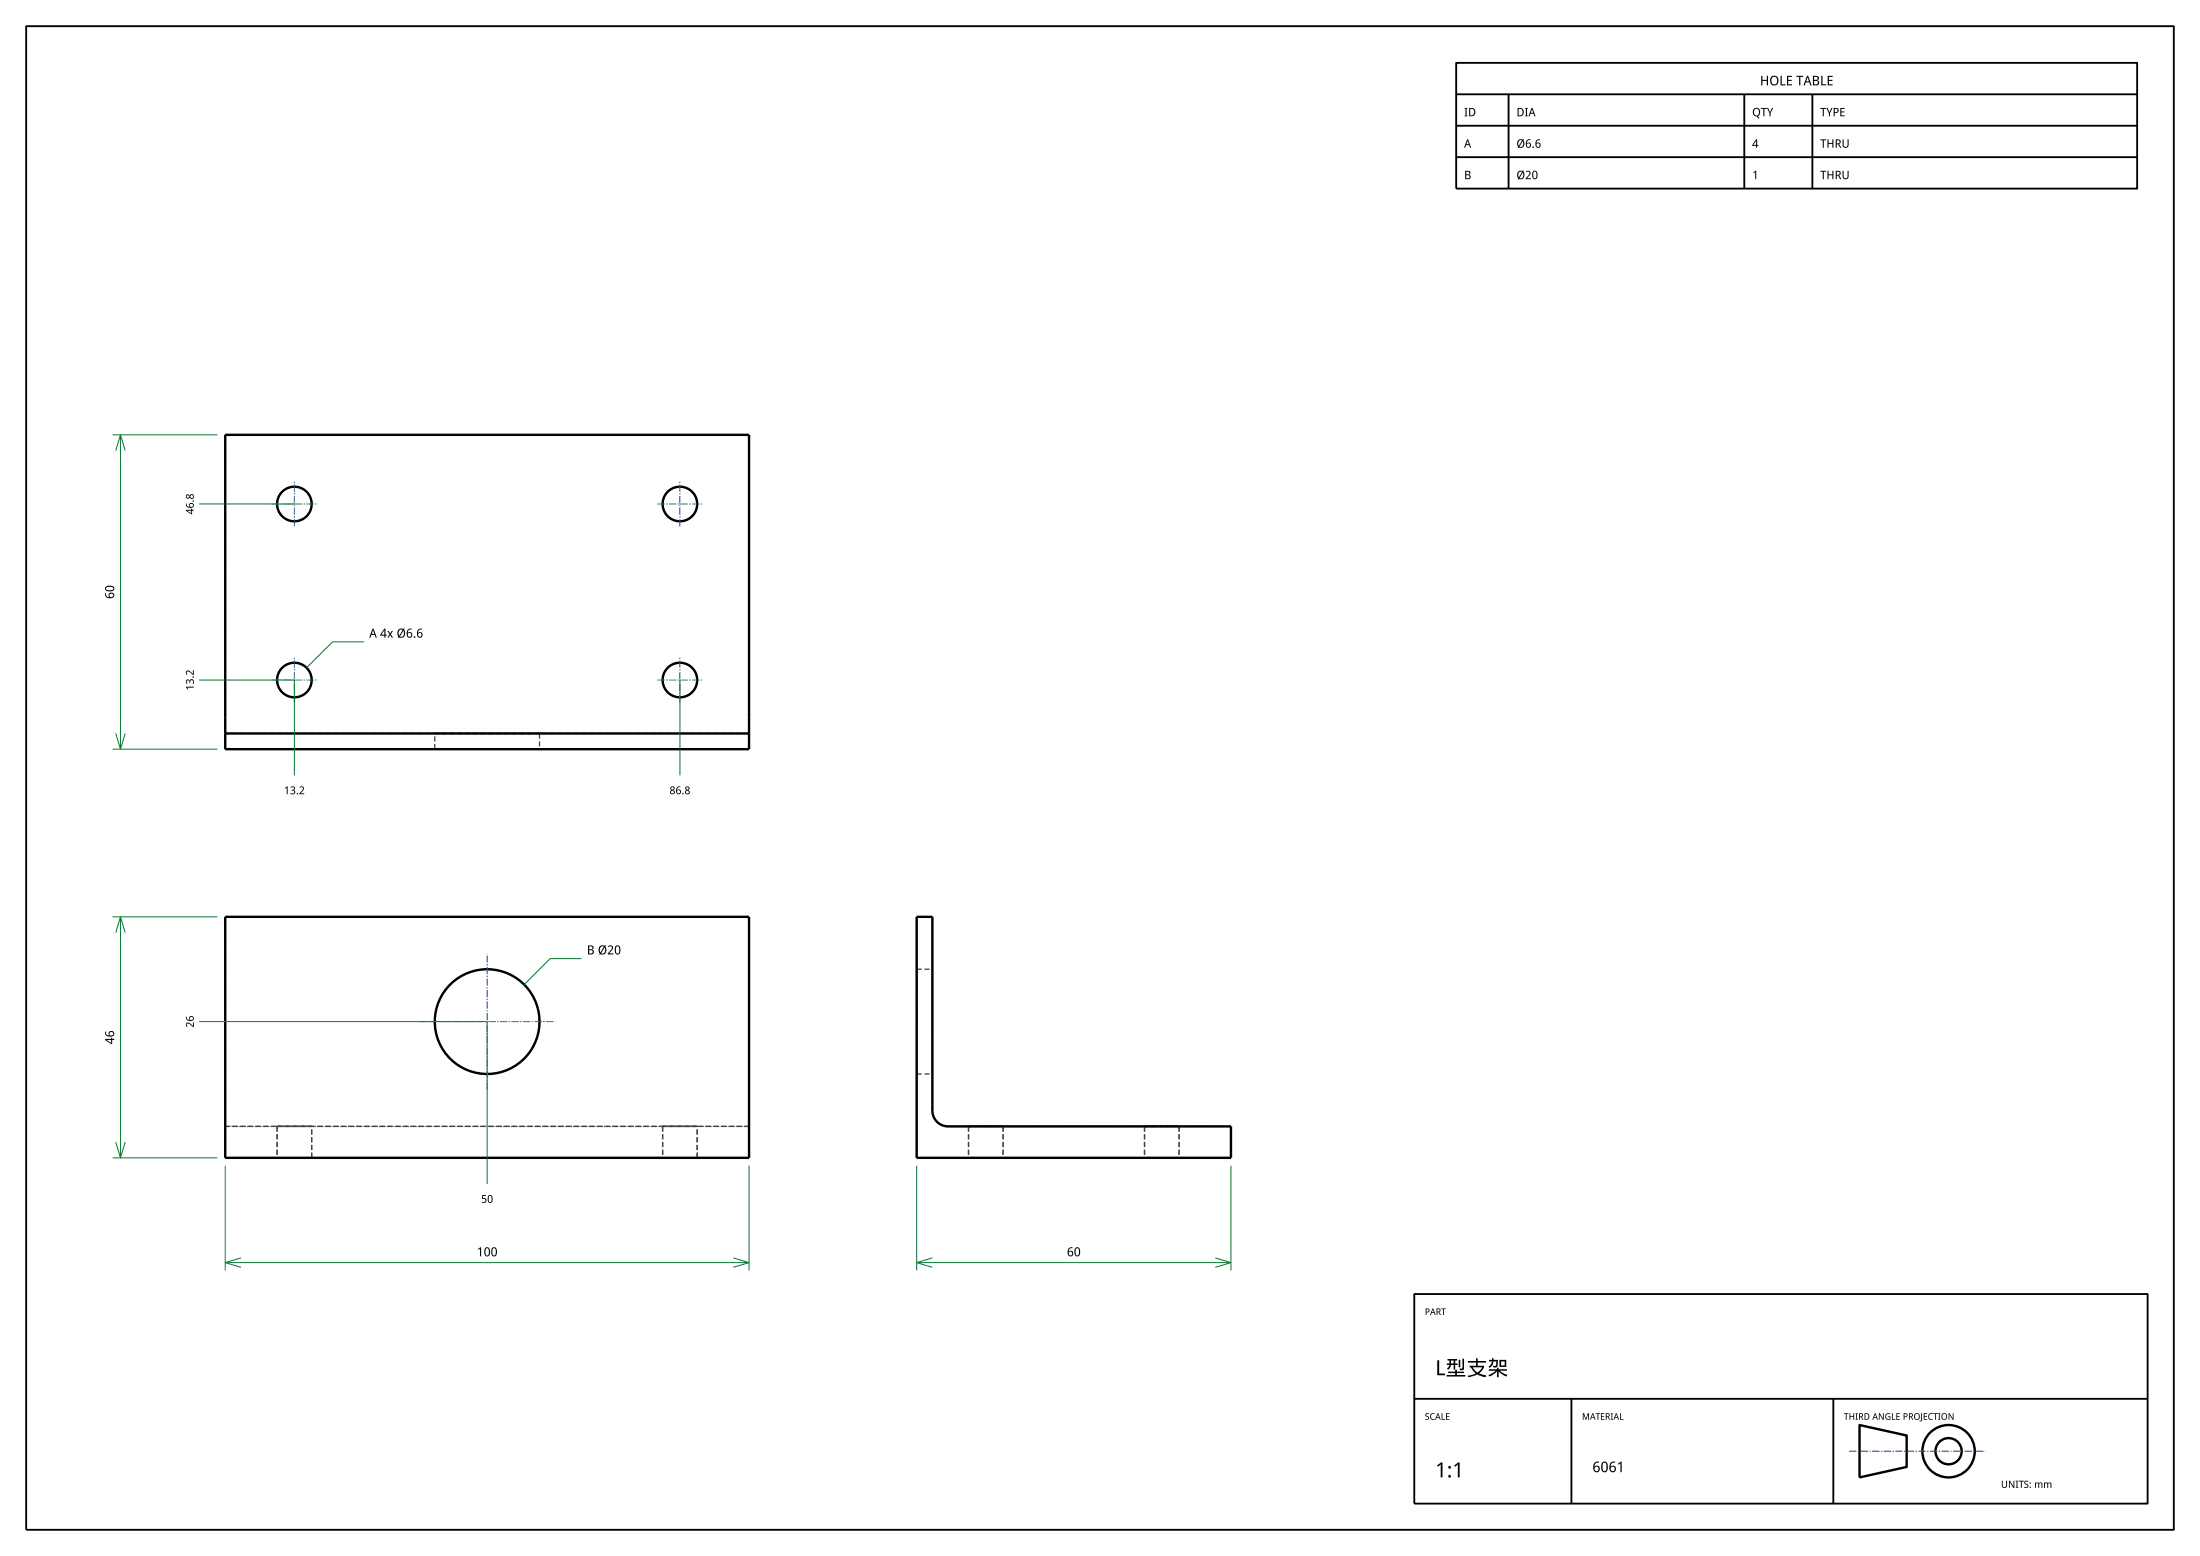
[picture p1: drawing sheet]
<svg xmlns="http://www.w3.org/2000/svg" width="420mm" height="297mm" viewBox="0 0 420 297" stroke-linecap="round" stroke-linejoin="round" font-family="sans-serif">
<g fill="none" stroke="#000" stroke-width=".46">
<path d="M43 83h100v60h-100zM43 140h100M43 175h100v46h-100zM175 175h3v37a3 3 0 0 0 3 3h54v6h-60zM355 272l9 2v6l-9 2z"/>
<circle cx="56.2" cy="96.2" r="3.3"/>
<circle cx="129.8" cy="96.2" r="3.3"/>
<circle cx="56.2" cy="129.8" r="3.3"/>
<circle cx="129.8" cy="129.8" r="3.3"/>
<circle cx="93" cy="195" r="10"/>
<circle cx="372" cy="277" r="5"/>
<circle cx="372" cy="277" r="2.5"/>
</g>
<path d="M5 5h410v287h-410zM278 12h130v24h-130zM278 18h130M288 18v18M333 18v18M346 18v18M278 24h130M278 30h130M270 247h140v40h-140zM270 267h140M300 267v20M350 267v20" fill="none" stroke="#000" stroke-width=".35"/>
<g fill="none" stroke="#444" stroke-width=".25" stroke-dasharray="1 .5" stroke-linecap="butt">
<path d="M43 83h100M59.5 96.2a3.3 3.3 0 0 0-4.9-2.9 3.3 3.3 0 0 0-.2 5.6 3.3 3.3 0 0 0 5.1-2.4v-.3M133.1 96.2a3.3 3.3 0 0 0-4.9-2.9 3.3 3.3 0 0 0-.2 5.6 3.3 3.3 0 0 0 5.1-2.4v-.3M59.5 129.8a3.3 3.3 0 0 0-4.9-2.9 3.3 3.3 0 0 0-.2 5.6 3.3 3.3 0 0 0 5.1-2.4v-.3M133.1 129.8a3.3 3.3 0 0 0-4.9-2.9 3.3 3.3 0 0 0-.2 5.6 3.3 3.3 0 0 0 5.1-2.4v-.3M43 143v-60M43 143h100M83 140h20M83 143h20M83 143v-3M103 140h-20M103 143h-20"/>
<path d="M103 140v3M143 140h-100M143 143v-60M143 175h-100M178 175h-3M103 195a10 10 0 0 1-14.7 8.8 10 10 0 0 1-.9-17.1 10 10 0 0 1 15.6 7.3v1M175 195v10M175 185v10M175 185h3M178 195v10M178 185v10M43 215v-3"/>
<path d="M43 212v-37M43 215h100M52.9 215h6.6M52.9 215v6M59.5 215h-6.6M126.5 215h6.6M126.5 215v6M133.1 215h-6.6M143 215h-100M143 215v-3M143 212v-37M175 205v-20"/>
<path d="M175 205h3M178 212v-37M178 205v-20M181 215h54M181 215a3 3 0 0 1-3-3M184.9 215h3.3M184.9 215v6M188.2 215h3.3M191.5 215h-6.6M191.5 215v6M218.5 215h3.3M218.5 215v6"/>
<path d="M221.8 215h3.3M225.1 215h-6.6M225.1 215v6M43 221v-6M43 221h100M52.9 221h6.6M59.5 221h-6.6M59.5 221v-6M126.5 221h6.6M133.1 221h-6.6M133.1 221v-6M143 221v-6"/>
<path d="M175 221v-46M175 221h60M184.9 221h3.3M188.2 221h3.3M191.5 221h-6.6M218.5 221h3.3M221.8 221h3.3M225.1 221h-6.6M235 221v-6"/>
</g>
<g fill="none" stroke="#0a7a2f" stroke-width=".19">
<path d="M21.5 83h20M22.1 86l.9-3 .9 3M23 83v60M38 96.2h18.2M38 129.8h18.2v18.2M69.5 122.5h-6l-5 5M129.8 129.8v18.2M21.5 143h20M22.1 140l.9 3 .9-3M21.5 175h20M22.1 178l.9-3 .9 3M23 175v46"/>
<path d="M38 195h55v31M111 183h-6l-4.9 4.9M22.1 218l.9 3 .9-3M21.5 221h20M43 222.5v20M143 222.5v20M175 222.5v20M235 222.5v20M43 241h100M46 240.1l-3 .9 3 .9M140 240.1l3 .9-3 .9M175 241h60"/>
<path d="M178 240.1l-3 .9 3 .9M232 240.1l3 .9-3 .9"/>
</g>
<path d="M51.9 96.2h8.6M125.5 96.2h8.6M56.2 100.5v-8.6M129.8 100.5v-8.6M51.9 129.8h8.6M56.2 134.1v-8.6M125.5 129.8h8.6M129.8 134.1v-8.6M80 195h26M93 208v-26M353 277h26" fill="none" stroke="#1f4e9c" stroke-width=".19" stroke-dasharray="1.4 .3 .3 .3" stroke-linecap="butt"/>
<g font-size="4">
<text x="274" y="262.5">L型支架</text>
<text x="274" y="282">1:1</text>
</g>
<text font-size="2.8" x="304" y="281">6061</text>
<text font-size="2.6" x="336" y="16.3">HOLE TABLE</text>
<g font-size="2.4">
<text x="21.8" y="114.3" transform="rotate(-90 21.8 114.3)">60</text>
<text x="70.5" y="121.7">A 4x Ø6.6</text>
<text x="112" y="182.2">B Ø20</text>
<text x="21.8" y="199.3" transform="rotate(-90 21.8 199.3)">46</text>
<text x="91" y="239.8">100</text>
<text x="203.7" y="239.8">60</text>
</g>
<g font-size="2.2">
<text x="279.5" y="22.2">ID</text>
<text x="289.5" y="22.2">DIA</text>
<text x="334.5" y="22.2">QTY</text>
<text x="347.5" y="22.2">TYPE</text>
<text x="279.5" y="28.2">A</text>
<text x="289.5" y="28.2">Ø6.6</text>
<text x="334.5" y="28.2">4</text>
<text x="347.5" y="28.2">THRU</text>
<text x="279.5" y="34.2">B</text>
<text x="289.5" y="34.2">Ø20</text>
<text x="334.5" y="34.2">1</text>
<text x="347.5" y="34.2">THRU</text>
</g>
<g font-size="2.1">
<text x="37" y="98.2" transform="rotate(-90 37 98.2)">46.8</text>
<text x="37" y="131.8" transform="rotate(-90 37 131.8)">13.2</text>
<text x="54.2" y="151.6">13.2</text>
<text x="127.8" y="151.6">86.8</text>
<text x="37" y="196.1" transform="rotate(-90 37 196.1)">26</text>
<text x="91.9" y="229.6">50</text>
</g>
<text font-size="1.9" x="382" y="284">UNITS: mm</text>
<g font-size="1.8">
<text x="272" y="251">PART</text>
<text x="272" y="271">SCALE</text>
<text x="302" y="271">MATERIAL</text>
<text x="352" y="271">THIRD ANGLE PROJECTION</text>
</g>
</svg>
